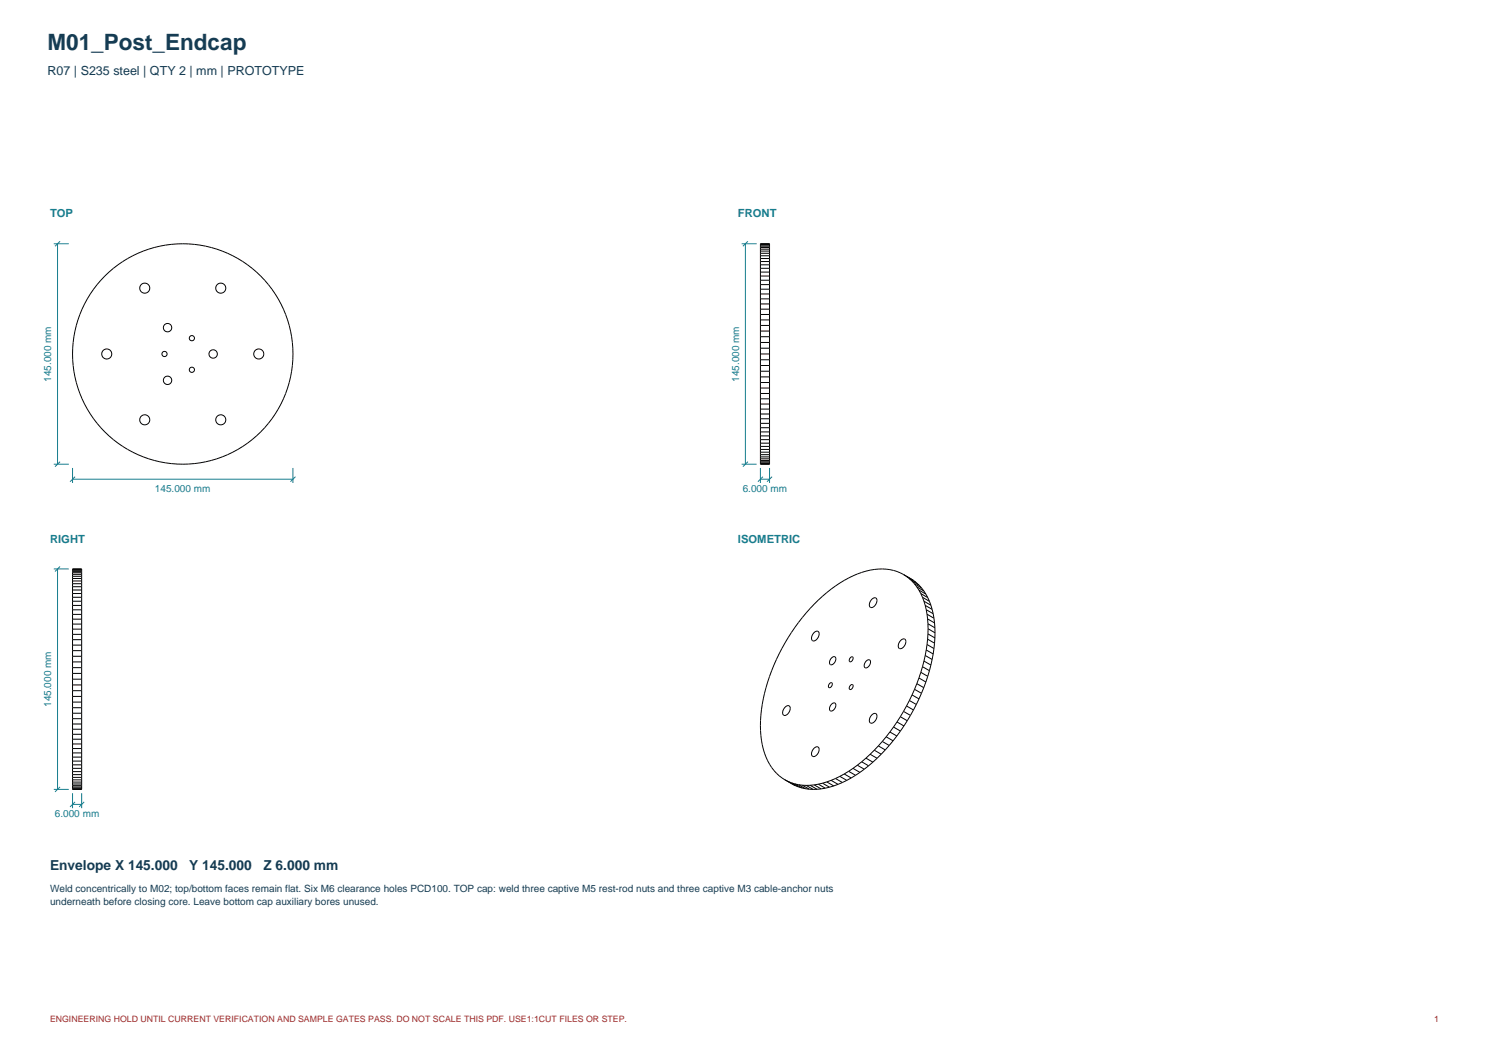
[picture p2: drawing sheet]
<svg xmlns="http://www.w3.org/2000/svg" width="420mm" height="297mm" viewBox="0 0 420 297" stroke-linecap="round" stroke-linejoin="round" font-family="sans-serif">
<g fill="none" stroke="#167d8d" stroke-width=".28">
<path d="M15.2 68.8h4.2M16.2 68.8v62.1M16.9 68l-1.4 1.5M209.2 68.8h4.2M210.3 68.8v62.1M211 68l-1.5 1.5M15.2 130.9h4.2M16.9 130.2l-1.4 1.4M20.5 135.2h62.1M20.5 132v4.2M21.2 134.5l-1.4 1.4M82.6 132v4.2"/>
<path d="M83.3 134.5l-1.4 1.4M209.2 130.9h4.2M211 130.2l-1.5 1.4M214.5 135.2h2.6M214.5 132v4.2M215.2 134.5l-1.4 1.4M217.1 132v4.2M217.8 134.5l-1.4 1.4M16.9 159.8l-1.4 1.4M15.2 160.5h4.2M16.2 160.5v62.2M15.2 222.7h4.2"/>
<path d="M16.9 221.9l-1.4 1.5M20.5 223.7v4.2M20.5 226.9h2.5M21.2 226.2l-1.4 1.4M23 223.7v4.2M23.7 226.2l-1.4 1.4"/>
</g>
<g fill="none" stroke="#000" stroke-width=".28">
<path d="M214.5 68.8h2.6v62.1h-2.6zM214.5 68.8h2.6M214.5 68.9h2.6M214.5 69.1h2.6M214.5 69.4h2.6M214.5 69.8h2.6M214.5 70.3h2.6M214.5 70.8h2.6M214.5 71.4h2.6M214.5 72.1h2.6M214.5 72.9h2.6M214.5 73.8h2.6"/>
<path d="M214.5 74.7h2.6M214.5 75.7h2.6M214.5 76.7h2.6M214.5 77.9h2.6M214.5 79h2.6M214.5 80.3h2.6M214.5 81.6h2.6M214.5 82.9h2.6M214.5 84.3h2.6M214.5 85.7h2.6M214.5 87.2h2.6M214.5 88.7h2.6"/>
<path d="M214.5 90.2h2.6M214.5 91.8h2.6M214.5 93.4h2.6M214.5 95h2.6M214.5 96.6h2.6M214.5 98.2h2.6M214.5 99.8h2.6M214.5 101.5h2.6M214.5 103.1h2.6M214.5 104.7h2.6M214.5 106.3h2.6M214.5 107.9h2.6"/>
<path d="M214.5 109.4h2.6M214.5 111h2.6M214.5 112.5h2.6M214.5 114h2.6M214.5 115.4h2.6M214.5 116.8h2.6M214.5 118.1h2.6M214.5 119.4h2.6M214.5 120.6h2.6M214.5 121.8h2.6M214.5 122.9h2.6M214.5 124h2.6"/>
<path d="M214.5 125h2.6M214.5 125.9h2.6M214.5 126.8h2.6M214.5 127.5h2.6M214.5 128.2h2.6M214.5 128.9h2.6M214.5 129.4h2.6M214.5 129.9h2.6M214.5 130.3h2.6M214.5 130.5h2.6M214.5 130.8h2.6M214.5 130.9h2.6"/>
<path d="M20.5 160.5h2.5v62.2l-2.5-.1zM20.5 178.9h2.5M20.5 177.4h2.5M20.5 176h2.5M20.5 174.6h2.5M20.5 173.3h2.5M20.5 172h2.5M20.5 170.8h2.5M20.5 169.6h2.5M20.5 168.5h2.5M20.5 167.4h2.5M20.5 166.4h2.5"/>
<path d="M20.5 165.5h2.5M20.5 164.6h2.5M20.5 163.9h2.5M20.5 163.2h2.5M20.5 162.5h2.5M20.5 162h2.5M20.5 161.5h2.5M20.5 161.2h2.5M20.5 160.9h2.5M20.5 160.6h2.5M229.6 178.4l1-.4 .4 .3 .1 .6-.6 1.3-1.1 .6-.4-.3-.1-.6zM245.9 169l1-.4 .4 .3 .1 .6-.6 1.3-1.1 .6-.4-.3-.1-.6z"/>
<path d="M254.9 162l2.8 1.7M254.9 162l.8 .6M254.9 162a14.8 14.8 0 0 0-13.1-.1 43.5 43.5 0 0 0-19.5 17.9 46.9 46.9 0 0 0-7.7 27.6 15.6 15.6 0 0 0 6.8 12.6M255.7 162.6l.8 .6M255.7 162.6l2 1.1M256.5 163.2l.8 .7M256.5 163.2l2 1.1M257.3 163.9l.7 .8M257.3 163.9l1.9 1.1M257.7 163.7l.8 .6M258 164.7l.6 .8M258 164.7l1.9 1.1"/>
<path d="M258.5 164.3l.7 .7M258.6 165.5l.6 .9M258.6 165.5l2 1.2M259.2 166.4l.5 1M259.2 166.4l2 1.2M259.2 165l.7 .8M259.7 167.4l.5 1.1M259.7 167.4l2 1.2M259.9 165.8l.7 .9M260.2 168.5l.4 1.1M260.2 168.5l2 1.1M260.6 166.7l.6 .9"/>
<path d="M260.6 169.6l.4 1.1M260.6 169.6l2 1.1M261 170.7l.3 1.3M261 170.7l1.9 1.2M261.2 167.6l.5 1M261.3 172l.2 1.2M261.3 172l1.9 1.1M261.5 173.2l.1 1.4M261.5 173.2l1.9 1.2M261.6 174.6l.1 1.3M261.6 174.6l2 1.1M261.7 168.6l.5 1"/>
<path d="M261.7 175.9l.1 1.4M261.7 175.9l2 1.2M261.7 178.8l2 1.1M261.7 178.8l-.1 1.5M261.8 177.3l1.9 1.2M261.8 177.3l-.1 1.5M262.2 169.6l.4 1.1M262.6 170.7l.3 1.2M262.9 171.9l.3 1.2M263.2 173.1l.2 1.3M263.4 174.4l.2 1.3M263.6 175.7l.1 1.4"/>
<path d="M263.7 177.1v1.4M263.7 179.9l-.1 1.5M263.7 178.5v1.4M20.5 191.6h2.5M20.5 193.2h2.5M20.5 189.9h2.5M20.5 194.8h2.5M20.5 188.3h2.5M20.5 196.4h2.5M20.5 186.7h2.5M20.5 198h2.5M20.5 185.1h2.5"/>
<path d="M20.5 199.6h2.5M20.5 183.5h2.5M20.5 182h2.5M20.5 180.4h2.5M221.5 199.5l1-.5 .3 .3 .1 .6-.6 1.3-1 .6-.4-.3-.1-.6zM234 192.8l.5-.2 .3 .4-.3 .7-.6 .3-.2-.5zM234.6 198.6l.8-.3 .4 .7-.5 1.1-.9 .5-.3-.3-.1-.5zM234.6 185.6l.8-.4 .4 .8-.5 1.1-.9 .4-.3-.2-.1-.5zM239.9 193.3l.5-.2 .2 .4-.3 .7-.5 .3-.3-.5zM239.9 185.5l.5-.2 .2 .4-.3 .7-.5 .3-.3-.5zM244.4 186.4l.8-.3 .4 .7-.5 1.1-.9 .5-.3-.2-.1-.6zM254.1 180.6l1-.4 .3 .3 .1 .6-.5 1.3-1.1 .6-.4-.3-.1-.6z"/>
<path d="M255.7 199.1l-.8 1.6M255.7 199.1l2 1.2M256.5 197.6l-.8 1.5M256.5 197.6l2 1.1M257.3 196l-.8 1.6M257.3 196l1.9 1.1M258 194.4l-.7 1.6M258 194.4l1.9 1.1M258.5 198.7l-.8 1.6M258.6 192.8l-.6 1.6M258.6 192.8l2 1.2M259.2 191.2l-.6 1.6"/>
<path d="M259.2 191.2l2 1.2M259.2 197.1l-.7 1.6M259.7 189.6l-.5 1.6M259.7 189.6l2 1.2M259.9 195.5l-.7 1.6M260.2 188l-.5 1.6M260.2 188l2 1.2M260.6 194l-.7 1.5M260.6 186.5l-.4 1.5M260.6 186.5l2 1.1M261 184.9l-.4 1.6M261 184.9l1.9 1.1"/>
<path d="M261.2 192.4l-.6 1.6M261.3 183.3l-.3 1.6M261.3 183.3l1.9 1.2M261.5 181.8l-.2 1.5M261.5 181.8l1.9 1.1M261.6 180.3l-.1 1.5M261.6 180.3l2 1.1M261.7 190.8l-.5 1.6M262.2 189.2l-.5 1.6M262.6 187.6l-.4 1.6M262.9 186l-.3 1.6M263.2 184.5l-.3 1.5"/>
<path d="M263.4 182.9l-.2 1.6M263.6 181.4l-.2 1.5M20.5 201.2h2.5M20.5 202.7h2.5M20.5 204.2h2.5M20.5 205.7h2.5M20.5 207.1h2.5M20.5 208.5h2.5M20.5 209.8h2.5M20.5 211.1h2.5M20.5 212.4h2.5M20.5 213.5h2.5"/>
<path d="M20.5 214.7h2.5M20.5 215.7h2.5M20.5 216.7h2.5M20.5 217.6h2.5M20.5 218.5h2.5M20.5 219.3h2.5M20.5 220h2.5M221.4 220l2.9 1.6M221.4 220l.9 .4M229.6 211.1l1-.5 .4 .3 .1 .6-.6 1.3-1.1 .6-.4-.3-.1-.6zM235.7 219.6l-1.3 .5M235.7 219.6l1.9 1.1"/>
<path d="M236.9 219l-1.2 .6M236.9 219l2 1.1M238.1 218.3l-1.2 .7M238.1 218.3l2 1.1M239.4 217.5l-1.3 .8M239.4 217.5l1.9 1.2M240.1 219.4l-1.2 .7M240.6 216.7l-1.2 .8M240.6 216.7l2 1.2M241.3 218.7l-1.2 .7M241.8 215.8l-1.2 .9M241.8 215.8l2 1.2"/>
<path d="M242.6 217.9l-1.3 .8M243 214.9l-1.2 .9M243 214.9l2 1.1M243.8 217l-1.2 .9M244.3 213.8l-1.3 1.1M244.3 213.8l1.9 1.2M245 216l-1.2 1M245.4 212.7l-1.1 1.1M245.4 212.7l2 1.2M245.9 201.6l1-.4 .4 .3 .1 .6-.6 1.3-1.1 .6-.4-.3-.1-.6zM246.2 215l-1.2 1M246.6 211.6l-1.2 1.1"/>
<path d="M246.6 211.6l2 1.1M247.4 213.9l-1.2 1.1M247.8 210.4l-1.2 1.2M247.8 210.4l1.9 1.1M248.6 212.7l-1.2 1.2M248.9 209.1l-1.1 1.3M248.9 209.1l1.9 1.2M249.7 211.5l-1.1 1.2M250 207.8l-1.1 1.3M250 207.8l1.9 1.1M250.8 210.3l-1.1 1.2M251 206.5l-1 1.3"/>
<path d="M251 206.5l2 1.1M251.9 208.9l-1.1 1.4M252 205.1l-1 1.4M252 205.1l2 1.1M253 207.6l-1.1 1.3M253 203.6l-1 1.5M253 203.6l2 1.2M254 202.2l-1 1.4M254 202.2l1.9 1.1M254 206.2l-1 1.4M254.9 200.7l-.9 1.5M254.9 200.7l1.9 1.1"/>
<path d="M255 204.8l-1 1.4M255.9 203.3l-.9 1.5M256.8 201.8l-.9 1.5M257.7 200.3l-.9 1.5M20.5 220.6h2.5M20.5 221.1h2.5M20.5 221.6h2.5M20.5 222h2.5M20.5 222.3h2.5M20.5 222.5h2.5M222.3 220.4l1 .4M222.3 220.4l2 1.2"/>
<path d="M223.3 220.8l.9 .3M223.3 220.8l1.9 1.1M224.2 221.1l1.1 .2M224.2 221.1l2 1.1M224.3 221.6l.9 .3M225.2 221.9l1 .3M225.3 221.3l1 .2M225.3 221.3l1.9 1.2M226.2 222.2l1 .3M226.3 221.5h1.1M226.3 221.5l2 1.1M227.2 222.5l1.1 .1"/>
<path d="M227.4 221.5l2 1.2M228.3 222.6l1.1 .1M228.5 221.5h-1.1M228.5 221.5l2 1.1M229.7 221.4l-1.2 .1M229.7 221.4l1.9 1.1M230.5 222.6l-1.1 .1M230.8 221.2l-1.1 .2M230.8 221.2l2 1.1M231.6 222.5l-1.1 .1M232 220.9l-1.2 .3M232 220.9l2 1.1"/>
<path d="M232.8 222.3l-1.2 .2M233.2 220.5l-1.2 .4M233.2 220.5l2 1.2M234 222l-1.2 .3M234.4 220.1l-1.2 .4M234.4 220.1l2 1.1M235.2 221.7l-1.2 .3M236.4 221.2l-1.2 .5M237.6 220.7l-1.2 .5M238.9 220.1l-1.3 .6"/>
<circle cx="30.1" cy="99.8" r="1.42"/>
<circle cx="40.8" cy="81.3" r="1.42"/>
<circle cx="46.4" cy="99.8" r=".73"/>
<circle cx="47.3" cy="92.4" r="1.18"/>
<circle cx="51.5" cy="99.8" r="31.1"/>
<circle cx="54.1" cy="95.4" r=".73"/>
<circle cx="60.1" cy="99.8" r="1.18"/>
<circle cx="62.3" cy="81.3" r="1.42"/>
<circle cx="73" cy="99.8" r="1.42"/>
<circle cx="40.8" cy="118.4" r="1.42"/>
<circle cx="47.3" cy="107.3" r="1.18"/>
<circle cx="54.1" cy="104.3" r=".73"/>
<circle cx="62.3" cy="118.4" r="1.42"/>
</g>
<text font-size="6.3" fill="#153c53" x="13.4" y="14.1">M01_Post_Endcap</text>
<g font-size="3.9" fill="#153c53">
<text x="14.1" y="245.5">Envelope X 145.000</text>
<text x="53.4" y="245.5">Y 145.000</text>
<text x="74.3" y="245.5">Z 6.000 mm</text>
</g>
<text font-size="3.5" fill="#153c53" x="13.4" y="21.2">R07 | S235 steel | QTY 2 | mm | PROTOTYPE</text>
<g font-size="3.2" fill="#167d8d">
<text x="14.1" y="61.3">TOP</text>
<text x="208.1" y="61.3">FRONT</text>
<text x="14.1" y="153.1">RIGHT</text>
<text x="208.1" y="153.1">ISOMETRIC</text>
</g>
<g font-size="2.8" fill="#167d8d">
<text x="14.5" y="107.7" transform="rotate(-90 14.5 107.7)">145.000 mm</text>
<text x="208.5" y="107.7" transform="rotate(-90 208.5 107.7)">145.000 mm</text>
<text x="43.7" y="138.7">145.000 mm</text>
<text x="209.5" y="138.7">6.000 mm</text>
<text x="14.5" y="199.4" transform="rotate(-90 14.5 199.4)">145.000 mm</text>
<text x="15.5" y="230.4">6.000 mm</text>
</g>
<g font-size="2.8" fill="#153c53">
<text x="14.1" y="251.5">Weld concentrically to M02; top/bottom faces remain flat. Six M6 clearance holes PCD100. TOP cap: weld three captive M5 rest-rod nuts and three captive M3 cable-anchor nuts</text>
<text x="14.1" y="255.4">underneath before closing core. Leave bottom cap auxiliary bores unused.</text>
</g>
<g font-size="2.5" fill="#9d2828">
<text x="14.1" y="288.2">ENGINEERING HOLD UNTIL CURRENT VERIFICATION AND SAMPLE GATES PASS. DO NOT SCALE THIS PDF. USE1:1CUT FILES OR STEP.</text>
<text x="404.5" y="288.2">1</text>
</g>
</svg>
